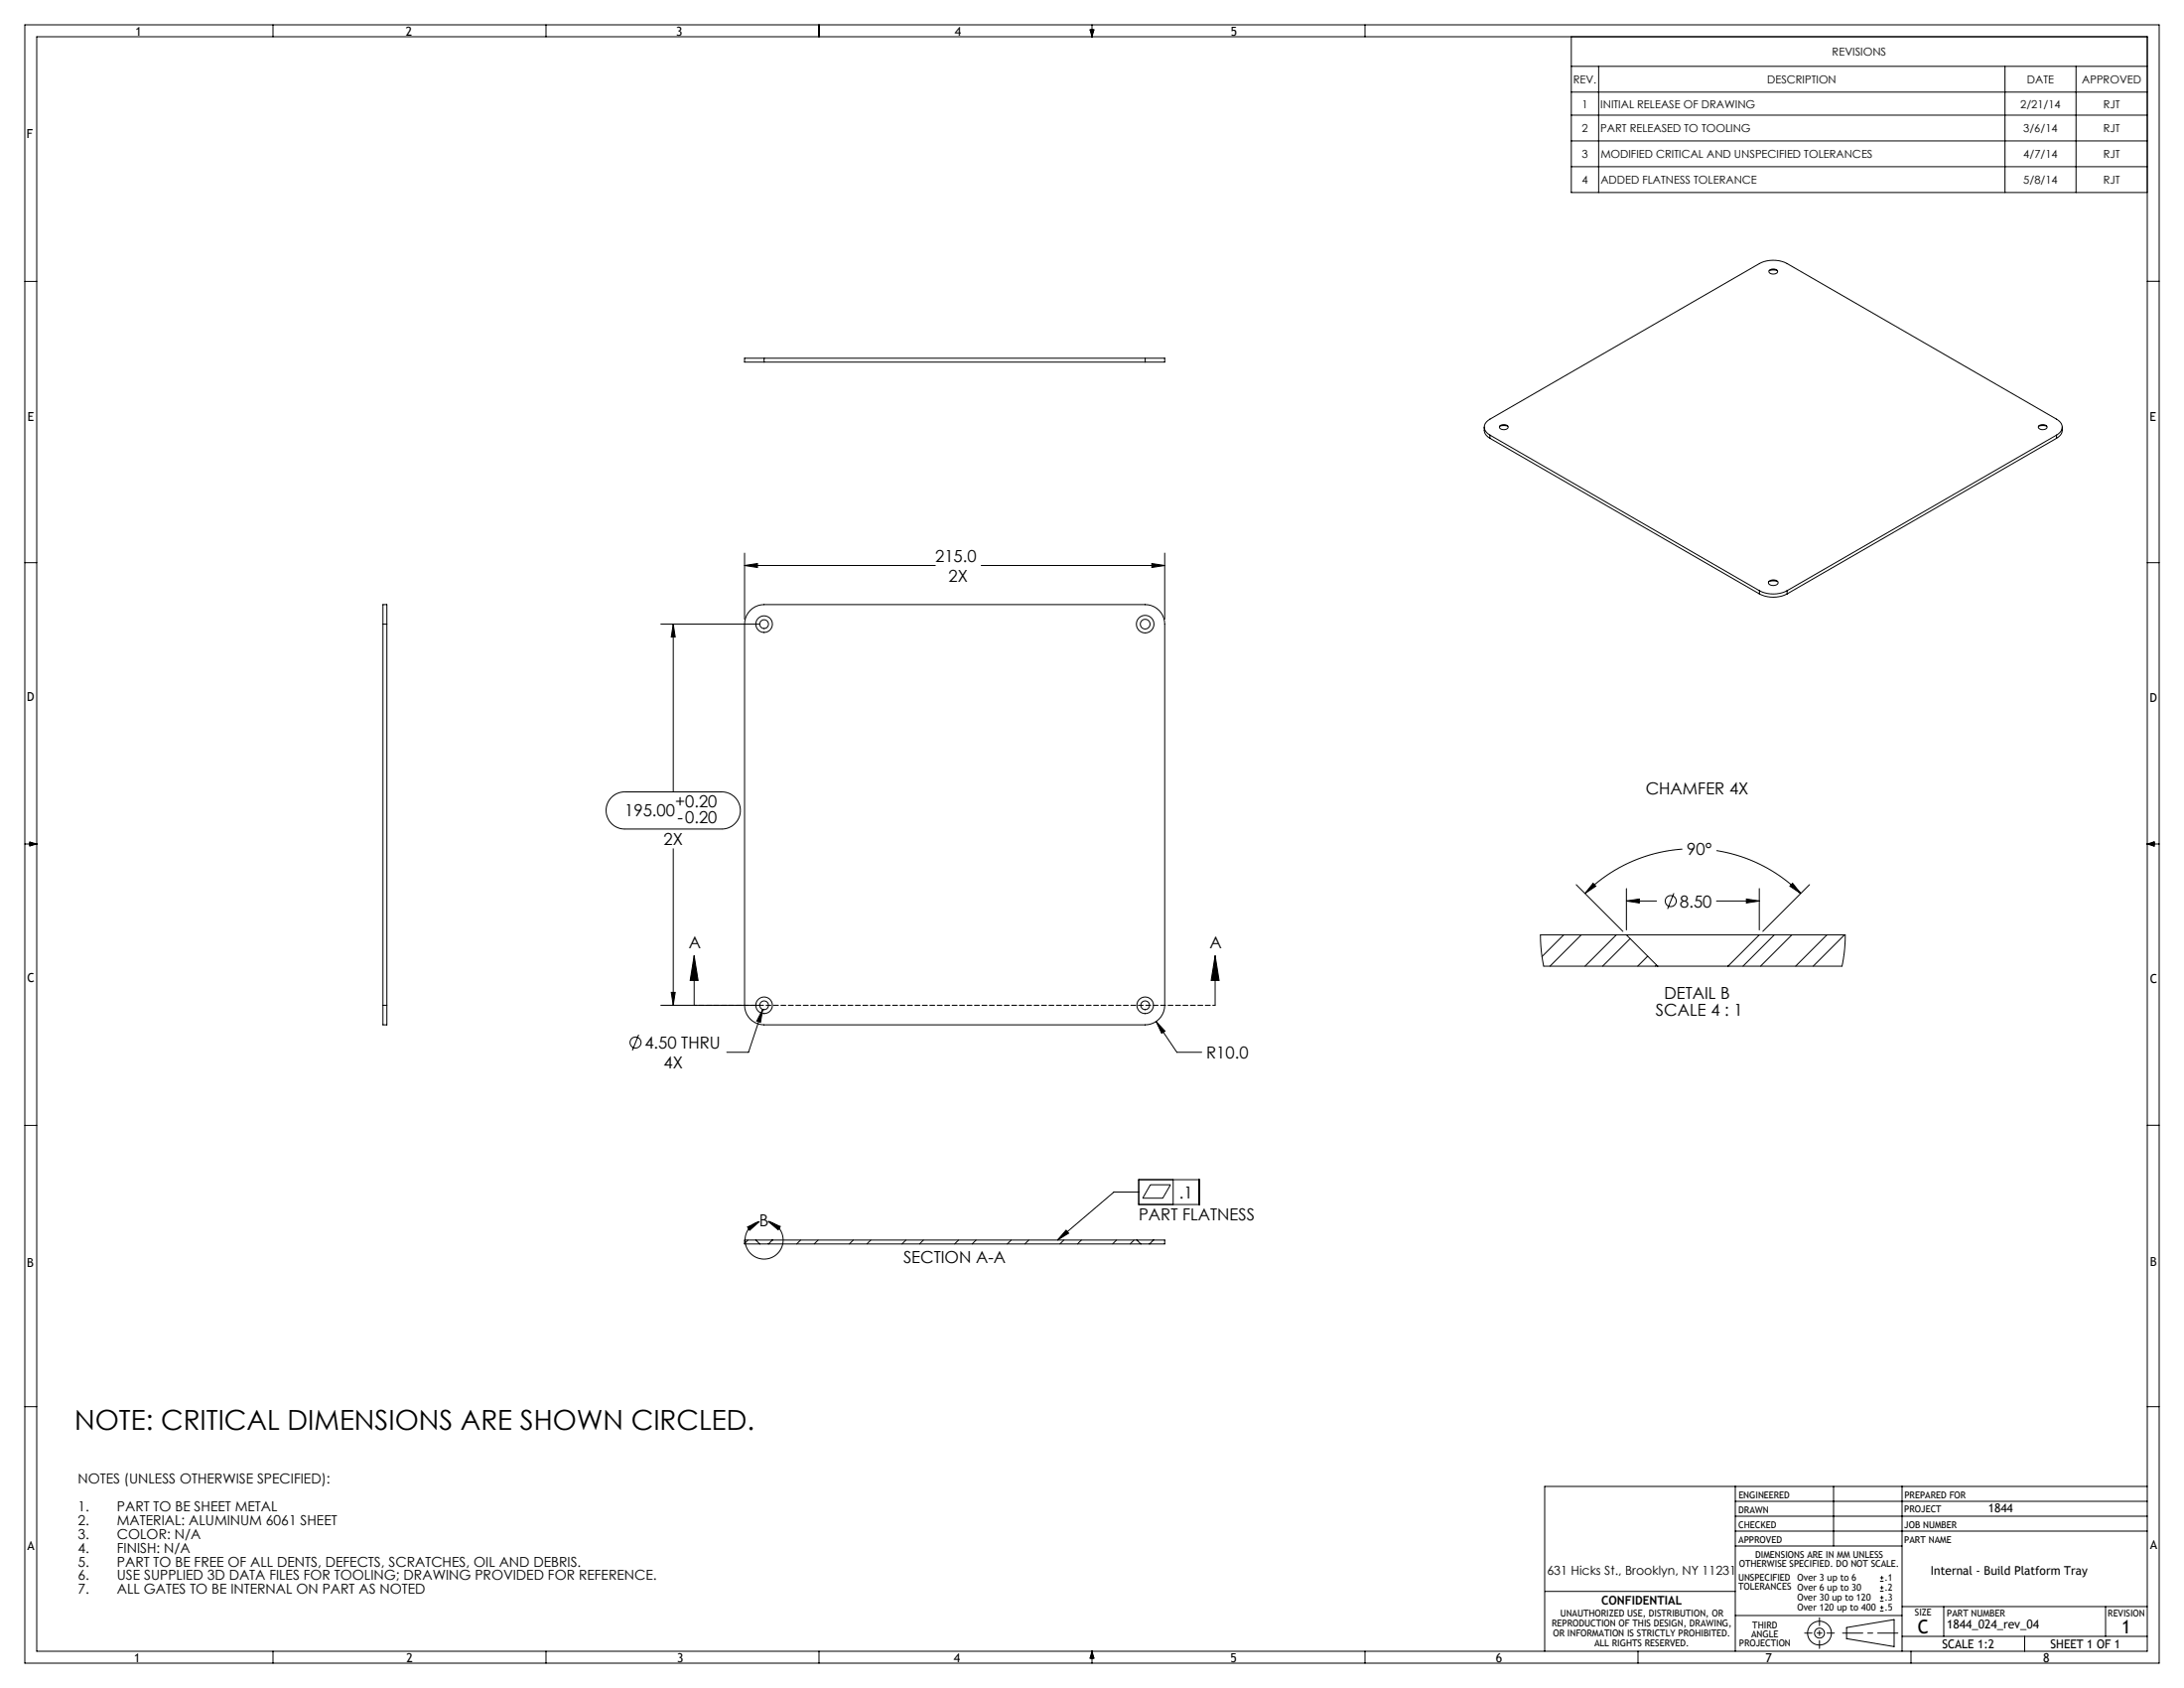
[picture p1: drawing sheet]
<svg xmlns="http://www.w3.org/2000/svg" width="559mm" height="432mm" viewBox="0 0 559 432" stroke-linecap="round" stroke-linejoin="round" font-family="sans-serif">
<g fill="none" stroke="#000" stroke-width=".25">
<path d="M6.3 6.4h546.1v419h-546.1zM9.4 9.4h540v413h-540zM69.8 6.4v3M139.7 6.4v3M209.5 6.4v3M278.9 7.6h1l-.5 1.8zM279.1 7.6l.3 1.8M279.4 6.4v3M279.7 7.6l-.3 1.8M349.2 6.4v3M402 9.4v39.8h147.4M402 17h147.4"/>
<path d="M409 17v32.2M513 17v32.2M531.2 17v32.2M402 29.5h147.4M402 36.1h147.4M402 23.6h147.4M402 42.6h147.4M6.3 72h3.1M452.7 69.2l.8-.1 1.2 .1M452.7 69.2a1.31 1.31 0 0 1 2.1 .4 1.27 1.27 0 0 1-2.2-.2zM549.4 72h3M195.5 91.6h-5v1h5"/>
<path d="M195.5 91.6v1M195.5 91.6h97.5M195.5 92.6h97.5M293 91.6h5v1h-5M293 91.6v1M379.8 109.3a2.58 2.58 0 0 0 1.4 2.8M381.2 111.3a2.15 2.15 0 0 1-1.4-2 2.15 2.15 0 0 1 1.4-2.1l69-39.8a7.8 7.8 0 0 1 7 0l69 39.8a2.15 2.15 0 0 1 1.4 2.1 2.15 2.15 0 0 1-1.4 2M381.2 111.3l69 39.8M381.2 111.3v.8M381.2 112.1l69 39.8M383.7 109l.8-.1 1.3 .1M383.8 109a1.31 1.31 0 0 1 2.1 .4 1.27 1.27 0 0 1-2.2-.2z"/>
<path d="M521.6 109l.8-.1 1.3 .1M521.6 109a1.31 1.31 0 0 1 2.2 .4 1.27 1.27 0 0 1-2.3-.2zM526.2 111.3l-69 39.8M526.2 111.3v.8M526.2 112.1l-69 39.8M527.6 109.3a2.58 2.58 0 0 1-1.4 2.8M6.3 143.9h3.1M98 159.7v-5h1v5M98 159.7h1M98 159.7v97.5M99 159.7v97.5M169.1 159.7h25.1"/>
<path d="M172.3 159.7l.5 3.3h-1.1zM172.3 159.7v42.9M190.5 144.7l3.3-.6v1.1zM190.5 141.5v16.9M190.5 144.7h48.8M192 156.1a5 5 0 0 1 3.5-1.4h97.5a5 5 0 0 1 5 5v97.5a5 5 0 0 1-5 5h-97.5a5 5 0 0 1-5-5v-97.5a5 5 0 0 1 1.5-3.6zM251 144.7h47M294.7 144.1l3.3 .6-3.3 .5zM298 141.5v16.9M450.2 151.1a7.8 7.8 0 0 0 7 0M450.2 151.9a7.8 7.8 0 0 0 7 0M450.2 151.1v.8"/>
<path d="M452.6 148.8l.9-.2 1.3 .2M452.6 148.7a1.49 1.49 0 0 1 2.3 .4 1.5 1.5 0 0 1-2.4 0zM457.2 151.1v.8M549.4 143.9h3M6.3 215.9h3.1M7.6 215.4l1.8 .5-1.8 .5zM7.6 215.6l1.8 .3M9.4 215.9l-1.8 .3M156.5 204l1.5-1.1 1.5-.3h25.2a4.8 4.8 0 0 1 4.7 4.7 4.8 4.8 0 0 1-4.7 4.8h-24.9a4.8 4.8 0 0 1-4.4-3 4.8 4.8 0 0 1 1.1-5.1zM172.3 217.1v40.1M430.4 217.2a39 39 0 0 0-24.9 11.4M439.2 217.6a39 39 0 0 1 21.5 11"/>
<path d="M549.4 215.9h3M549.4 215.9l1.8 .3M549.4 215.9l1.8-.6v1.2zM551.2 215.6l-1.8 .3M400.1 239.2l-5.6 5.5M403.3 226.3l11.9 12M404.6 239.2l-8 8M407.6 225.9l.7 .8-2.8 1.9zM413.6 239.2l-8 8M416.1 230.5l3.3-.5v1zM416.1 227.3v10.6M416.1 230.5h7.7"/>
<path d="M416.1 239.2h-22l.2 3.9 .7 4.1h29.1M416.1 239.2h34M416.1 239.2l8 8M428.3 228.5l-1.6 4M439.2 230.5h10.9M446.8 230l3.3 .5-3.3 .5zM450.1 227.3v10.6M450.1 239.2h22l-.2 4-.6 4h-29.2M450.1 239.2l-8 8M454 239.2l-8 8M458.5 239.2l-8 8M458.7 225.9l2 2.7-2.7-1.9z"/>
<path d="M463 226.3l-12 12M467.4 239.2l-8 8M471.9 239.2l-8 8M98 257.2v5h1v-5M98 257.2h1M169.1 257.2h25.1M171.7 253.9h1.1l-.5 3.3zM177.6 244.5l1 6.3h-2zM177.6 244.5v12.7M195.1 258.2l-.5 3.3-1-.3zM195.1 258.2l-3.6 11h-5.6M310.9 244.5l1 6.3h-2z"/>
<path d="M310.9 244.5v12.7M417.1 240.1l-7.1 7.1M421.6 244.6l-2.6 2.6M423.8 246.8l-.3 .4M424.1 247.2h18M163.4 264.7l-1.6 4M295.8 261.3l2.3 2.5-.9 .5zM295.8 261.3l5.3 7.9h6.4M6.3 287.9h3.1M549.4 287.9h3M191.3 313.9l3-1.4-2.5 2.2zM191.4 317.2l-.9 .9"/>
<path d="M193.4 317.2h4.2M193.4 317.2h-2.9v1h3.9M193.4 317.2l1 1M194.4 318.2h2.2M196.6 312.5a4.9 4.9 0 0 1 3 7.4 4.9 4.9 0 0 1-8.1 .1 4.9 4.9 0 0 1 2.8-7.5M196.6 312.5l3 1.2-.5 .9zM196.6 318.2h95.3M197.6 317.2l-1 1M197.6 317.2h93.3M204.8 317.2l-1 1M209.3 317.2l-1 1M218.3 317.2l-1 1"/>
<path d="M222.8 317.2l-1 1M231.8 317.2l-1 1M236.3 317.2l-1 1M245.3 317.2l-1 1M249.7 317.2l-1 1M258.7 317.2l-1 1M263.2 317.2l-1 1M272.2 317.2l-1 1M272.8 314.7l.6 .8-2.8 1.7zM276.7 317.2l-1 1M285.7 317.2l-1 1M290.2 317.2l-1 1"/>
<path d="M290.9 317.2h4.2M290.9 317.2l1 1M291.4 301.8h15.4v6.3h-15.4zM291.4 304.9h-6.4l-14.4 12.3M291.9 318.2h2.2M294.3 303.1h5.2l-2 3.4h-5.1zM295.1 317.2h2.9v1h-3.9M295.1 317.2l-1 1M300.2 301.8v6.3M6.3 359.8h3.1M549.4 359.8h3M444 384h105.4"/>
<path d="M444 387.9h105.4M444 380.2v42.2M444 395.5h42.7M444 391.7h105.4M469.1 380.2v15.3M486.7 380.2v42.2M549.4 380.2h-154.2v42.2M395.3 407.1h48.7M444 413.3h42.7M472.5 416.3l12.1-2v6.9l-12.1-2zM481 404.5h.9M481 403.6h.9"/>
<path d="M481 407h.9M481 406.1h.9M481 409.6h.9M481 408.7h.9M481 412.1h.9M481 411.2h.9M481.5 403.2v.8M481.5 405.7v.9M481.5 408.2v.9M481.5 410.8v.9M486.7 418.6h62.7M486.7 411h62.7"/>
<path d="M497.3 411v7.6M518 418.6v3.8M538.7 411v7.6M69.8 422.4v3M139.7 422.4v3M209.5 422.4v3M279.4 422.4v3M279.4 422.4l.5 1.8h-1zM279.4 422.4l.3 1.8M279.4 422.4l-.3 1.8M349.2 422.4v3M419.1 422.4v3"/>
<path d="M488.9 422.4v3"/>
<circle cx="195.5" cy="159.7" r="1.13"/>
<circle cx="195.5" cy="159.7" r="2.13"/>
<circle cx="293" cy="159.7" r="2.25"/>
<circle cx="293" cy="159.7" r="1.25"/>
<circle cx="427.5" cy="230.5" r="1.41"/>
<circle cx="195.5" cy="257.2" r="1.13"/>
<circle cx="195.5" cy="257.2" r="2.13"/>
<circle cx="293" cy="257.2" r="2.12"/>
<circle cx="293" cy="257.2" r="1.13"/>
<circle cx="162.6" cy="266.7" r="1.41"/>
<circle cx="465.5" cy="417.8" r="1.27"/>
<circle cx="465.5" cy="417.8" r="3"/>
</g>
<path d="M310.9 257.2h-133.3" fill="none" stroke="#000" stroke-width=".25" stroke-dasharray="1.3 .6" stroke-dashoffset=".7"/>
<path d="M461.7 417.8h7.6" fill="none" stroke="#000" stroke-width=".25" stroke-dasharray="15.2 1.3 1.3 1.3" stroke-dashoffset="13.3"/>
<path d="M465.5 413.8v7.9" fill="none" stroke="#000" stroke-width=".25" stroke-dasharray="15.2 1.3 1.3 1.3" stroke-dashoffset="13.2"/>
<path d="M471.4 417.8h14.2" fill="none" stroke="#000" stroke-width=".25" stroke-dasharray="15.2 1.3 1.3 1.3" stroke-dashoffset="10.1"/>
<g fill="#000">
<path d="M190.5 144.7l3.3-.6v1.1zM294.7 144.1l3.3 .6-3.3 .5zM295.8 261.3l1.4 3 .9-.5zM172.3 159.7l.5 3.3h-1.1zM171.7 253.9h1.1l-.5 3.3zM195.1 258.2l-1.5 3 1 .3zM458.7 225.9l2 2.7-2.7-1.9zM407.6 225.9l.7 .8-2.8 1.9zM416.1 230.5l3.3-.5v1zM446.8 230l3.3 .5-3.3 .5z"/>
<path d="M310.9 244.5l1 6.3h-2zM177.6 244.5l1 6.3h-2zM191.3 313.9l3-1.4-2.5 2.2zM196.6 312.5l3 1.2-.5 .9zM272.8 314.7l.6 .8-2.8 1.7z"/>
</g>
<text font-size="7.1" x="19.1" y="365.7">NOTE: CRITICAL DIMENSIONS ARE SHOWN CIRCLED.</text>
<g font-size="4.8">
<text x="490.7" y="417.9">C</text>
<text x="542.9" y="417.9">1</text>
</g>
<g font-size="4.2">
<text x="239.3" y="143.7">215.0</text>
<text x="242.7" y="148.8">2X</text>
<text x="421.1" y="203.1">CHAMFER 4X</text>
<text x="159.8" y="208.7">195.00</text>
<text x="172.7" y="206.4">+0.20</text>
<text x="173.3" y="210.5">-0.20</text>
<text x="169.8" y="216.2">2X</text>
<text x="431.6" y="218.8">90°</text>
<text x="429.8" y="232.1">8.50</text>
<text x="176.2" y="242.7">A</text>
<text x="309.5" y="242.7">A</text>
<text x="425.8" y="255.6">DETAIL B</text>
<text x="423.7" y="259.8">SCALE 4 : 1</text>
<text x="164.9" y="268.2">4.50 THRU</text>
<text x="169.8" y="273.3">4X</text>
<text x="308.6" y="270.8">R10.0</text>
<text x="301.7" y="306.5">.1</text>
<text x="194.3" y="313.6">B</text>
<text x="291.4" y="312.2">PART FLATNESS</text>
<text x="231.1" y="323.2">SECTION A-A</text>
</g>
<g font-size="3.5">
<text x="19.9" y="379.5">NOTES (UNLESS OTHERWISE SPECIFIED):</text>
<text x="19.9" y="386.6">1.</text>
<text x="29.9" y="386.6">PART TO BE SHEET METAL</text>
<text x="19.9" y="390.1">2.</text>
<text x="19.9" y="393.6">3.</text>
<text x="29.9" y="390.1">MATERIAL: ALUMINUM 6061 SHEET</text>
<text x="29.9" y="393.6">COLOR: N/A</text>
<text x="19.9" y="397.2">4.</text>
<text x="19.9" y="400.7">5.</text>
<text x="29.9" y="397.2">FINISH: N/A</text>
<text x="29.9" y="400.7">PART TO BE FREE OF ALL DENTS, DEFECTS, SCRATCHES, OIL AND DEBRIS.</text>
<text x="19.9" y="404.2">6.</text>
<text x="19.9" y="407.8">7.</text>
<text x="29.9" y="404.2">USE SUPPLIED 3D DATA FILES FOR TOOLING; DRAWING PROVIDED FOR REFERENCE.</text>
<text x="29.9" y="407.8">ALL GATES TO BE INTERNAL ON PART AS NOTED</text>
</g>
<g font-size="3.2">
<text x="34.6" y="9.1">1</text>
<text x="103.8" y="9.1">2</text>
<text x="173" y="9">3</text>
<text x="244.3" y="9.2">4</text>
<text x="314.9" y="9.1">5</text>
<text x="6.8" y="35.2">F</text>
<text x="7" y="107.6">E</text>
<text x="550" y="107.6">E</text>
<text x="6.9" y="179.3">D</text>
<text x="550" y="179.5">D</text>
<text x="7" y="251.3">C</text>
<text x="550.1" y="251.5">C</text>
<text x="550.1" y="324">B</text>
<text x="6.9" y="324">B</text>
<text x="7" y="396.4">A</text>
<text x="550.2" y="396.3">A</text>
<text x="395.8" y="402.8">631 Hicks St., Brooklyn, NY 11231</text>
<text x="34.4" y="425.2">1</text>
<text x="104" y="425.2">2</text>
<text x="173.3" y="425.2">3</text>
<text x="244" y="425.2">4</text>
<text x="314.9" y="425.2">5</text>
<text x="382.7" y="425.2">6</text>
<text x="451.8" y="425.2">7</text>
<text x="522.8" y="425.2">8</text>
</g>
<g font-size="3.1">
<text x="508.7" y="386.9">1844</text>
<text x="494" y="402.7">Internal - Build Platform Tray</text>
<text x="409.7" y="410.5">CONFIDENTIAL</text>
<text x="498.1" y="416.6">1844_024_rev_04</text>
<text x="496.9" y="421.7">SCALE 1:2</text>
<text x="524.6" y="421.7">SHEET 1 OF 1</text>
</g>
<g font-size="2.8">
<text x="468.8" y="14.2">REVISIONS</text>
<text x="402.5" y="21.3">REV.</text>
<text x="452.1" y="21.3">DESCRIPTION</text>
<text x="518.6" y="21.3">DATE</text>
<text x="532.7" y="21.3">APPROVED</text>
<text x="404.8" y="27.6">1</text>
<text x="409.5" y="27.6">INITIAL RELEASE OF DRAWING</text>
<text x="516.9" y="27.6">2/21/14</text>
<text x="538.2" y="27.6">RJT</text>
<text x="404.8" y="33.8">2</text>
<text x="409.5" y="33.8">PART RELEASED TO TOOLING</text>
<text x="517.7" y="33.8">3/6/14</text>
<text x="538.2" y="33.8">RJT</text>
<text x="404.8" y="40.4">3</text>
<text x="409.5" y="40.4">MODIFIED CRITICAL AND UNSPECIFIED TOLERANCES</text>
<text x="517.7" y="40.4">4/7/14</text>
<text x="538.2" y="40.4">RJT</text>
<text x="404.8" y="47">4</text>
<text x="409.5" y="47">ADDED FLATNESS TOLERANCE</text>
<text x="517.7" y="47">5/8/14</text>
<text x="538.2" y="47">RJT</text>
</g>
<g font-size="2.4">
<text x="444.8" y="383.2">ENGINEERED</text>
<text x="487.3" y="383.2">PREPARED FOR</text>
<text x="444.8" y="387">DRAWN</text>
<text x="487.3" y="386.9">PROJECT</text>
<text x="444.8" y="394.6">APPROVED</text>
<text x="444.8" y="390.8">CHECKED</text>
<text x="487.2" y="394.6">PART NAME</text>
<text x="487.2" y="390.8">JOB NUMBER</text>
<text x="444.9" y="400.9">OTHERWISE SPECIFIED. DO NOT SCALE.</text>
<text x="449.1" y="398.6">DIMENSIONS ARE IN MM UNLESS</text>
<text x="444.8" y="404.4">UNSPECIFIED</text>
<text x="444.8" y="406.7">TOLERANCES Over 6 up to 30</text>
<text x="459.9" y="404.5">Over 3 up to 6</text>
<text x="482.2" y="404.5">.1</text>
<text x="482.2" y="407">.2</text>
<text x="399.2" y="413.6">UNAUTHORIZED USE, DISTRIBUTION, OR</text>
<text x="459.9" y="409.6">Over 30 up to 120</text>
<text x="459.9" y="412.1">Over 120 up to 400</text>
<text x="482.2" y="409.6">.3</text>
<text x="482.2" y="412.1">.5</text>
<text x="490" y="413.4">SIZE</text>
<text x="498.1" y="413.4">PART NUMBER</text>
<text x="539.3" y="413.4">REVISION</text>
<text x="397.1" y="416.1">REPRODUCTION OF THIS DESIGN, DRAWING,</text>
<text x="397.4" y="418.7">OR INFORMATION IS STRICTLY PROHIBITED.</text>
<text x="448.1" y="418.9">ANGLE</text>
<text x="448.4" y="416.6">THIRD</text>
<text x="408" y="421.2">ALL RIGHTS RESERVED.</text>
<text x="445" y="421.2">PROJECTION</text>
</g>
</svg>
